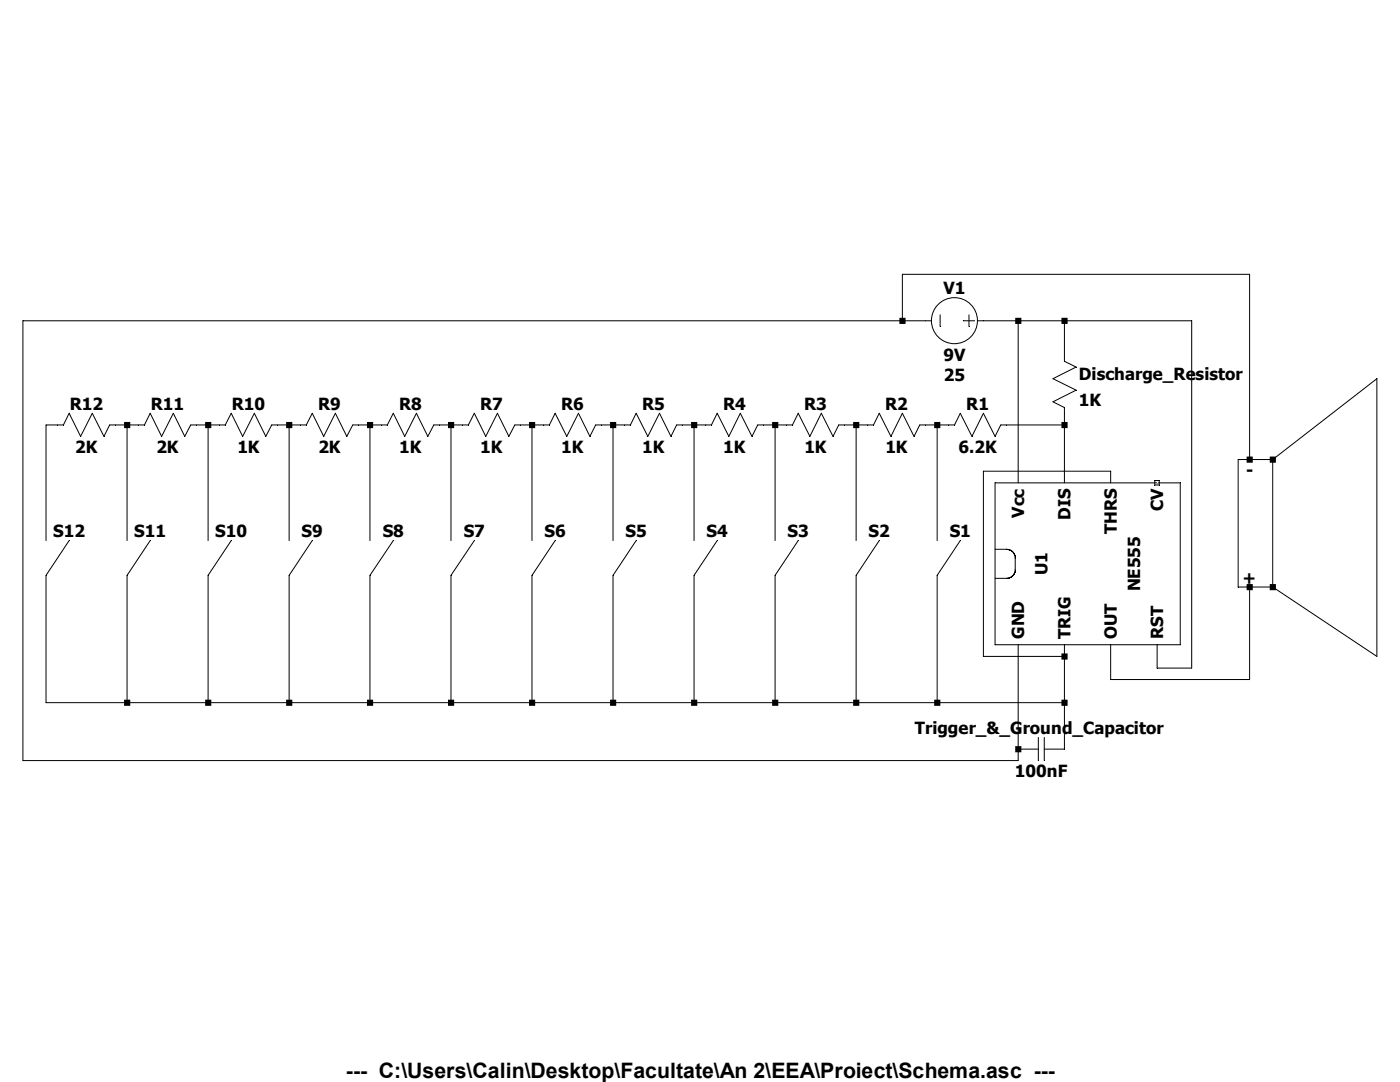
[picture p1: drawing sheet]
Version 4
SHEET 1 1252 740
WIRE 1072 -32 592 -32
WIRE 592 32 592 -32
WIRE 592 32 -624 32
WIRE 624 32 592 32
WIRE 752 32 704 32
WIRE 816 32 752 32
WIRE 992 32 816 32
WIRE 816 80 816 32
WIRE -576 176 -592 176
WIRE -480 176 -496 176
WIRE -464 176 -480 176
WIRE -368 176 -384 176
WIRE -352 176 -368 176
WIRE -256 176 -272 176
WIRE -240 176 -256 176
WIRE -144 176 -160 176
WIRE -128 176 -144 176
WIRE -32 176 -48 176
WIRE -16 176 -32 176
WIRE 80 176 64 176
WIRE 96 176 80 176
WIRE 192 176 176 176
WIRE 208 176 192 176
WIRE 304 176 288 176
WIRE 320 176 304 176
WIRE 416 176 400 176
WIRE 432 176 416 176
WIRE 528 176 512 176
WIRE 544 176 528 176
WIRE 640 176 624 176
WIRE 656 176 640 176
WIRE 816 176 816 160
WIRE 816 176 736 176
WIRE 1072 224 1072 -32
WIRE 1072 224 1056 224
WIRE 1104 224 1248 112
WIRE 1104 224 1072 224
WIRE 880 240 704 240
WIRE 752 256 752 32
WIRE 816 256 816 176
WIRE 880 256 880 240
WIRE -592 336 -592 176
WIRE -480 336 -480 176
WIRE -368 336 -368 176
WIRE -256 336 -256 176
WIRE -144 336 -144 176
WIRE -32 336 -32 176
WIRE 80 336 80 176
WIRE 192 336 192 176
WIRE 304 336 304 176
WIRE 416 336 416 176
WIRE 528 336 528 176
WIRE 640 336 640 176
WIRE -592 384 -560 336
WIRE -480 384 -448 336
WIRE -368 384 -336 336
WIRE -256 384 -224 336
WIRE -144 384 -112 336
WIRE -32 384 0 336
WIRE 80 384 112 336
WIRE 192 384 224 336
WIRE 304 384 336 336
WIRE 416 384 448 336
WIRE 528 384 560 336
WIRE 640 384 672 336
WIRE 1056 400 1056 224
WIRE 1072 400 1056 400
WIRE 1104 400 1104 224
WIRE 1104 400 1072 400
WIRE 704 496 704 240
WIRE 816 496 816 480
WIRE 816 496 704 496
WIRE 1248 496 1248 112
WIRE 1248 496 1104 400
WIRE 944 512 944 480
WIRE 992 512 992 32
WIRE 992 512 944 512
WIRE 880 528 880 480
WIRE 1072 528 1072 400
WIRE 1072 528 880 528
WIRE -592 560 -592 384
WIRE -480 560 -480 384
WIRE -480 560 -592 560
WIRE -368 560 -368 384
WIRE -368 560 -480 560
WIRE -256 560 -256 384
WIRE -256 560 -368 560
WIRE -144 560 -144 384
WIRE -144 560 -256 560
WIRE -32 560 -32 384
WIRE -32 560 -144 560
WIRE 80 560 80 384
WIRE 80 560 -32 560
WIRE 192 560 192 384
WIRE 192 560 80 560
WIRE 304 560 304 384
WIRE 304 560 192 560
WIRE 416 560 416 384
WIRE 416 560 304 560
WIRE 528 560 528 384
WIRE 528 560 416 560
WIRE 640 560 640 384
WIRE 640 560 528 560
WIRE 816 560 816 496
WIRE 816 560 640 560
WIRE 752 624 752 480
WIRE 816 624 816 560
WIRE -624 640 -624 32
WIRE 752 640 752 624
WIRE 752 640 -624 640
FLAG 672 336 S1
FLAG 560 336 S2
FLAG 448 336 S3
FLAG 336 336 S4
FLAG 224 336 S5
FLAG 112 336 S6
FLAG 0 336 S7
FLAG -112 336 S8
FLAG -224 336 S9
FLAG -336 336 S10
FLAG -448 336 S11
FLAG -560 336 S12
FLAG 1072 400 +
FLAG 1072 224 -
SYMBOL voltage 720 32 R90
WINDOW 0 -32 56 VBottom 2
WINDOW 3 32 56 VTop 2
WINDOW 123 0 0 Left 0
WINDOW 39 74 56 VCenter 2
SYMATTR InstName V1
SYMATTR Value 9V
SYMATTR SpiceLine 25
SYMBOL res 800 64 R0
SYMATTR InstName Discharge_Resistor
SYMATTR Value 1K
SYMBOL Misc\\NE555 848 368 R270
SYMATTR InstName U1
SYMBOL cap 816 608 R90
WINDOW 0 -14 -137 VRight 2
WINDOW 3 32 32 VTop 2
SYMATTR InstName Trigger_&_Ground_Capacitor
SYMATTR Value 100nF
SYMBOL res 752 160 R90
WINDOW 0 0 56 VBottom 2
WINDOW 3 32 56 VTop 2
SYMATTR InstName R1
SYMATTR Value 6.2K
SYMBOL res 640 160 R90
WINDOW 0 0 56 VBottom 2
WINDOW 3 32 56 VTop 2
SYMATTR InstName R2
SYMATTR Value 1K
SYMBOL res 528 160 R90
WINDOW 0 0 56 VBottom 2
WINDOW 3 32 56 VTop 2
SYMATTR InstName R3
SYMATTR Value 1K
SYMBOL res 416 160 R90
WINDOW 0 0 56 VBottom 2
WINDOW 3 32 56 VTop 2
SYMATTR InstName R4
SYMATTR Value 1K
SYMBOL res 304 160 R90
WINDOW 0 0 56 VBottom 2
WINDOW 3 32 56 VTop 2
SYMATTR InstName R5
SYMATTR Value 1K
SYMBOL res 192 160 R90
WINDOW 0 0 56 VBottom 2
WINDOW 3 32 56 VTop 2
SYMATTR InstName R6
SYMATTR Value 1K
SYMBOL res 80 160 R90
WINDOW 0 0 56 VBottom 2
WINDOW 3 32 56 VTop 2
SYMATTR InstName R7
SYMATTR Value 1K
SYMBOL res -32 160 R90
WINDOW 0 0 56 VBottom 2
WINDOW 3 32 56 VTop 2
SYMATTR InstName R8
SYMATTR Value 1K
SYMBOL res -144 160 R90
WINDOW 0 0 56 VBottom 2
WINDOW 3 32 56 VTop 2
SYMATTR InstName R9
SYMATTR Value 2K
SYMBOL res -256 160 R90
WINDOW 0 0 56 VBottom 2
WINDOW 3 32 56 VTop 2
SYMATTR InstName R10
SYMATTR Value 1K
SYMBOL res -368 160 R90
WINDOW 0 0 56 VBottom 2
WINDOW 3 32 56 VTop 2
SYMATTR InstName R11
SYMATTR Value 2K
SYMBOL res -480 160 R90
WINDOW 0 0 56 VBottom 2
WINDOW 3 32 56 VTop 2
SYMATTR InstName R12
SYMATTR Value 2K
